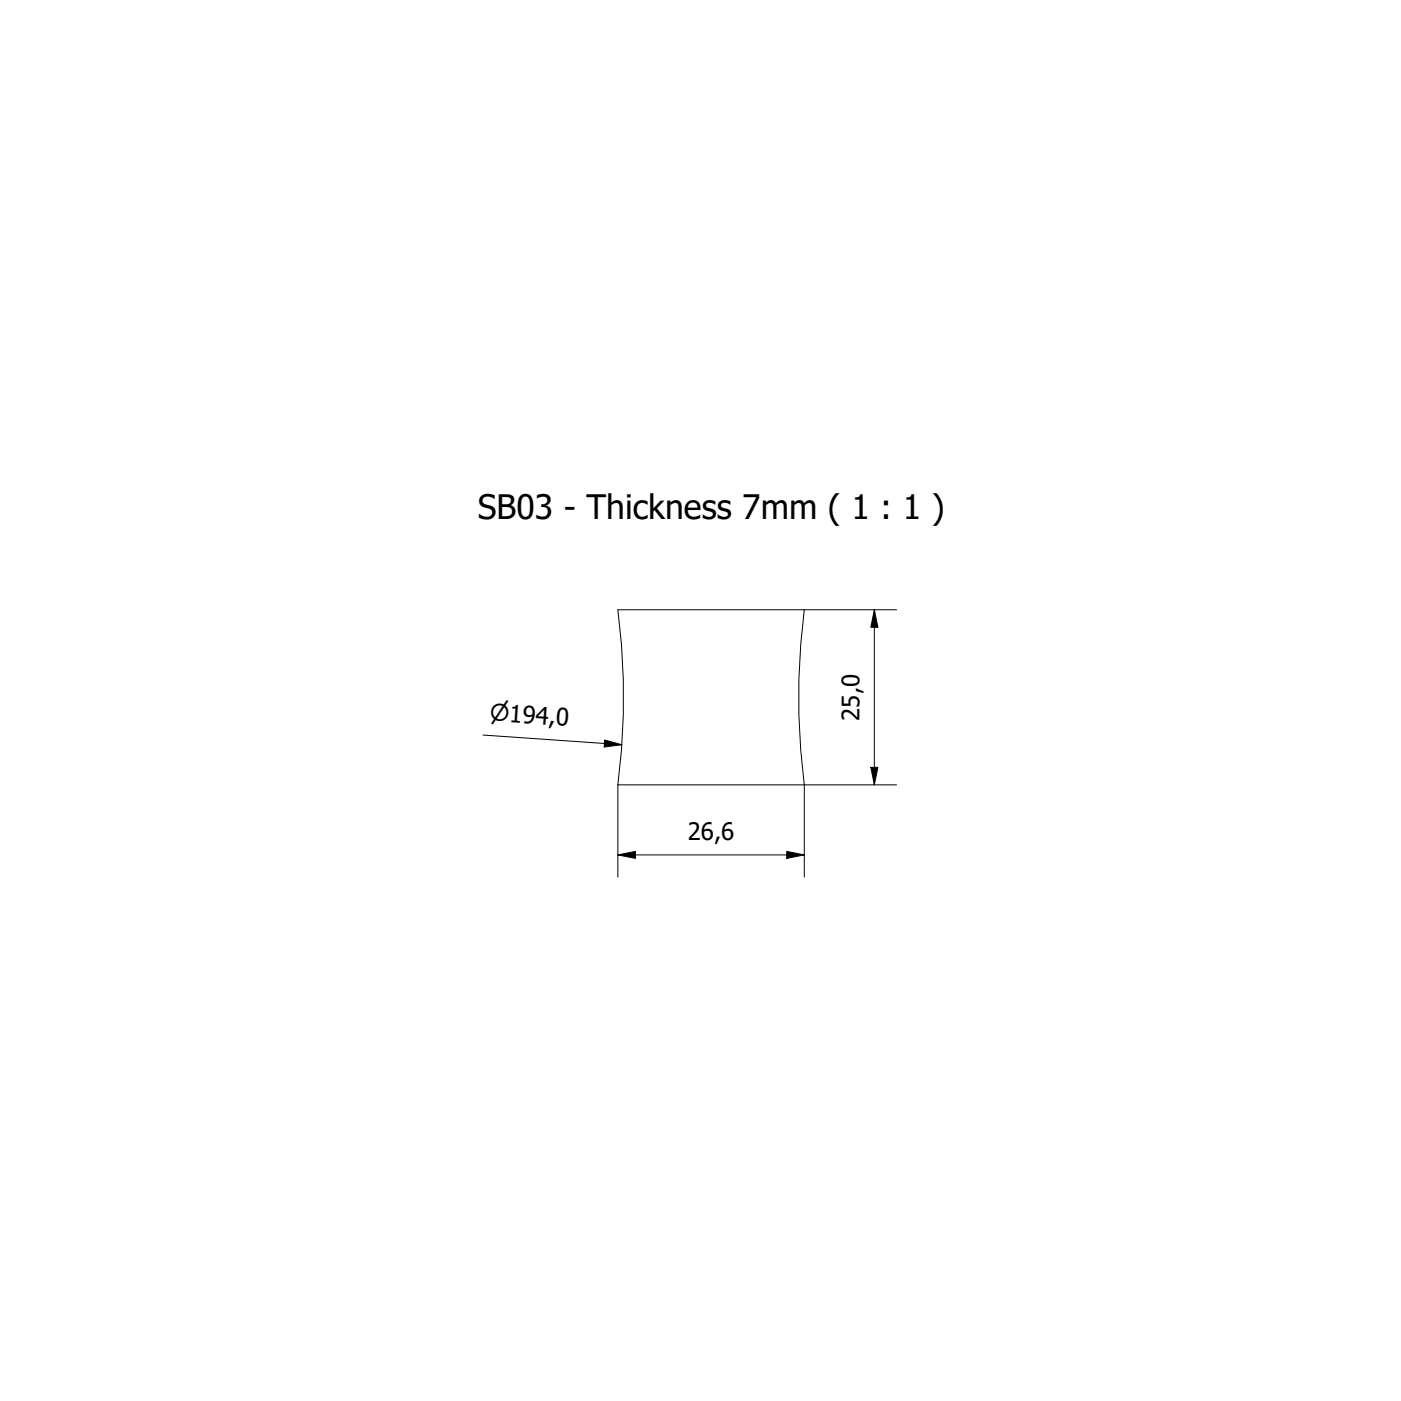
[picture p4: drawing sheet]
<svg xmlns="http://www.w3.org/2000/svg" width="200mm" height="200mm" viewBox="0 0 200 200" stroke-linecap="round" stroke-linejoin="round" font-family="sans-serif">
<!-- layer: Visible (ISO) -->
<path d="M88.2 87.1h26.6a97.5 97.5 0 0 0 0 25h-26.6a96.1 96.1 0 0 0 0-25z" fill="none" stroke="#000" stroke-width=".14"/>
<!-- layer: Dimension (ISO) -->
<path d="M114.8 87.1h13.2M124.8 87.1l.5 2.5h-1zM124.8 87.1v25M69 104.9l19.8 1.4M86.3 105.7l2.5 .6-2.5 .3zM88.2 112.1v13.1M124.3 109.6h1l-.5 2.5zM128 112.1h-13.2v13.1M88.2 122.1l2.5-.5v1zM88.2 122.1h26.6M112.3 121.6l2.5 .5-2.5 .5z" fill="none" stroke="#000" stroke-width=".14"/>
<path d="M124.8 87.1l.5 2.5h-1zM86.3 105.7l2.5 .6-2.5 .3zM124.3 109.6h1l-.5 2.5zM88.2 122.1l2.5-.5v1zM112.3 121.6l2.5 .5-2.5 .5z" fill="#000"/>
<text font-size="4.8" x="68.2" y="74">SB03 - Thickness 7mm ( 1 : 1 )</text>
<g font-size="3.4">
<text x="122.7" y="102.9" transform="rotate(-90 122.7 102.9)">25,0</text>
<text x="98.2" y="119.9">26,6</text>
</g>
<text font-size="3.3" x="69.9" y="102.8" transform="rotate(4 69.9 102.8)">⌀194,0</text>
</svg>
